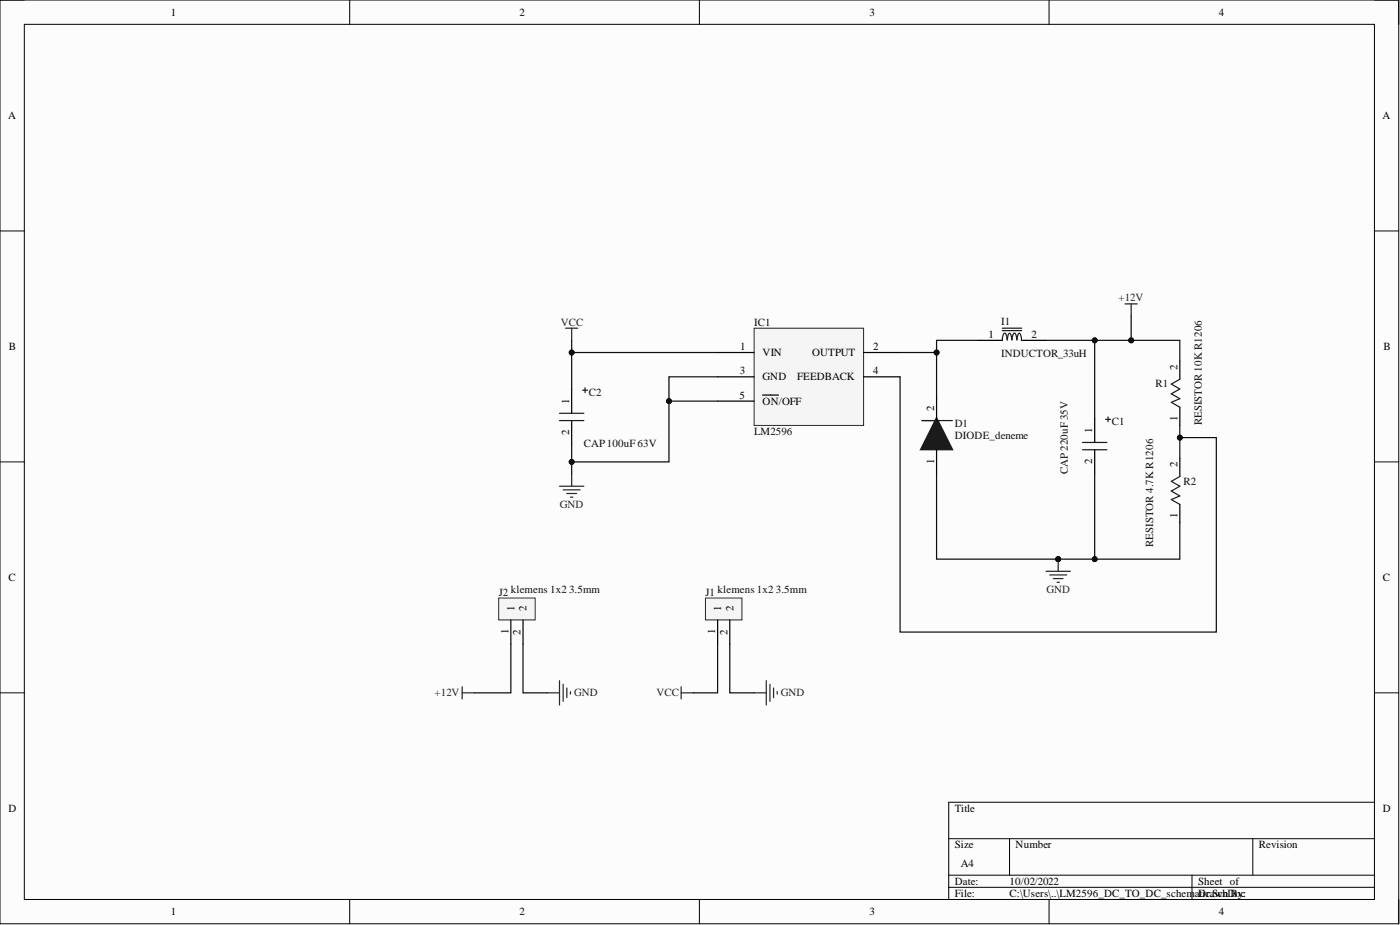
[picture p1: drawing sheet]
<svg xmlns="http://www.w3.org/2000/svg" width="292mm" height="193mm" viewBox="0 0 292 193" stroke-linecap="round" stroke-linejoin="round" font-family="sans-serif">
<path d="M0 0h291.8v192.7h-291.8z" fill-rule="evenodd" fill="#fcfcfc"/>
<path d="M0 0h291.8v192.7h-291.8z" fill="none" stroke="#000" stroke-width=".21"/>
<path d="M5.1 5.1h281.7v182.5h-281.7z" fill-rule="evenodd" fill="#fcfcfc"/>
<g fill="none" stroke="#000" stroke-width=".21">
<path d="M0 0h5.1M5.1 5.1h281.7v182.5h-281.7zM73 0v5.1M145.9 0v5.1M218.9 0v5.1M286.8 0h5v5.1M0 48.2h5.1M286.8 48.2h5M0 96.4h5.1M286.8 96.4h5M0 144.5h5.1M286.8 144.5h5"/>
<path d="M197.9 175h88.9M210.6 175v7.6M261.4 175v7.6M286.8 167.4h-88.9v20.2M73 187.6v5.1M145.9 187.6v5.1M197.9 182.6h88.9M197.9 185.1h88.9M218.9 187.6v5.1M248.7 182.6v5M291.8 187.6v5.1"/>
</g>
<path d="M116.7 86.2h5.1M116.7 87.7h5.1M121.6 81.4h1M122.1 80.9v1" fill="none" stroke="#1c1c1c" stroke-width=".25"/>
<path d="M119.3 81.1v5.1M119.3 87.7v5.1" fill="none" stroke="#000" stroke-width=".25"/>
<path d="M118 68.5h2.5M119.3 68.5v2.5M119.3 98.9v2.5M116.7 101.4h5.1M117.5 102.2h3.6M118.3 103h2M119 103.7h.5" fill="none" stroke="#262626" stroke-width=".25"/>
<path d="M195.4 88.2l2.5 5.1h-5z" fill-rule="evenodd" fill="#1c1c1c"/>
<path d="M195.4 88.2l2.5 5.1h-5z" fill="none" stroke="#1c1c1c" stroke-width="1.3"/>
<path d="M246.2 79.1l-1.8 1 1.8 1-1.8 1.1 1.8 1-1.8 .7 1.8 1.1M192.4 87.7h6.3M225.9 92.3h5M225.9 93.8h5M230.7 87.5h1M231.2 87v1M246.2 99.4l-1.8 1 1.8 1-1.8 1 1.8 1.1-1.8 .7 1.8 1" fill="none" stroke="#1c1c1c" stroke-width=".25"/>
<path d="M246.2 75.3v3.8M195.4 82.7v5M195.4 93.8v5.1M228.4 87.2v5.1M228.4 93.8v5.1M246.2 85v3.8M246.2 95.6v3.8M246.2 105.2v3.8" fill="none" stroke="#000" stroke-width=".25"/>
<path d="M218.2 119.2h5.1M219 119.9h3.6M220.8 116.6v2.6M219.8 120.7h2M220.5 121.5h.5" fill="none" stroke="#262626" stroke-width=".25"/>
<circle cx="220.8" cy="116.6" r=".51" fill="#0e0e0e"/>
<circle cx="220.8" cy="116.6" r=".51" fill="none" stroke="#0e0e0e" stroke-width=".21"/>
<path d="M147.2 124.8h7.6v4.5h-7.6z" fill-rule="evenodd" fill="#f5f5f5"/>
<path d="M147.2 124.8h7.6v4.5h-7.6z" fill="none" stroke="#262626" stroke-width=".21"/>
<path d="M149.7 129.3v5.1M152.3 129.3v5.1" fill="none" stroke="#000" stroke-width=".25"/>
<path d="M142.1 143.3v2.5M142.1 144.5h2.6M157.3 144.5h2.6M159.9 142v5.1M160.6 142.8v3.5M161.4 143.5v2.1M162.2 144.3v.5" fill="none" stroke="#262626" stroke-width=".25"/>
<path d="M157.3 68.5h22.9v20.3h-22.9z" fill-rule="evenodd" fill="#f5f5f5"/>
<path d="M157.3 68.5h22.9v20.3h-22.9z" fill="none" stroke="#262626" stroke-width=".21"/>
<path d="M149.7 73.5h7.6M149.7 78.6h7.6M180.2 73.5h7.6M180.2 78.6h7.6M204 71h5.1M213.2 71h5M149.7 83.7h7.6M159.1 82.4h3.3" fill="none" stroke="#000" stroke-width=".25"/>
<path d="M209.1 69h4.1M209.1 68.5h4.1M210.1 70.9v-.5a.91 .91 0 0 0-.5-.9l-.4 .7-.1 .8M210.2 70.9a1.62 1.62 0 0 1 .4-1.4 1.35 1.35 0 0 1 .5 1.4M211.2 70.9a1.62 1.62 0 0 1 .4-1.4 .86 .86 0 0 1 .5 .9v.5M212.2 70.9a1.49 1.49 0 0 1 .5-1.4 1.56 1.56 0 0 1 .4 1.5" fill="none" stroke="#1c1c1c" stroke-width=".25"/>
<path d="M104 124.8h7.7v4.5h-7.7z" fill-rule="evenodd" fill="#f5f5f5"/>
<path d="M104 124.8h7.7v4.5h-7.7z" fill="none" stroke="#262626" stroke-width=".21"/>
<path d="M106.6 129.3v5.1M109.1 129.3v5.1" fill="none" stroke="#000" stroke-width=".25"/>
<path d="M234.7 63.4h2.6M236 63.4v2.5M96.4 144.5h2.6M96.4 143.3v2.5M114.2 144.5h2.5M116.7 142v5.1M117.5 142.8v3.5M118.3 143.5v2.1M119 144.3v.5" fill="none" stroke="#262626" stroke-width=".25"/>
<path d="M149.7 73.5h-30.4v7.6" fill="none" stroke="#0e0e0e" stroke-width=".25"/>
<circle cx="119.3" cy="73.5" r=".51" fill="#0e0e0e"/>
<circle cx="119.3" cy="73.5" r=".51" fill="none" stroke="#0e0e0e" stroke-width=".21"/>
<path d="M119.3 71v2.5" fill="none" stroke="#0e0e0e" stroke-width=".25"/>
<circle cx="119.3" cy="73.5" r=".51" fill="#0e0e0e"/>
<circle cx="119.3" cy="73.5" r=".51" fill="none" stroke="#0e0e0e" stroke-width=".21"/>
<path d="M119.3 92.8v6.1" fill="none" stroke="#0e0e0e" stroke-width=".25"/>
<circle cx="119.3" cy="96.4" r=".51" fill="#0e0e0e"/>
<circle cx="119.3" cy="96.4" r=".51" fill="none" stroke="#0e0e0e" stroke-width=".21"/>
<path d="M149.7 78.6h-10.1v17.8h-20.3" fill="none" stroke="#0e0e0e" stroke-width=".25"/>
<circle cx="139.6" cy="83.7" r=".51" fill="#0e0e0e"/>
<circle cx="139.6" cy="83.7" r=".51" fill="none" stroke="#0e0e0e" stroke-width=".21"/>
<circle cx="119.3" cy="96.4" r=".51" fill="#0e0e0e"/>
<circle cx="119.3" cy="96.4" r=".51" fill="none" stroke="#0e0e0e" stroke-width=".21"/>
<path d="M195.4 98.9v17.7h25.4" fill="none" stroke="#0e0e0e" stroke-width=".25"/>
<circle cx="220.8" cy="116.6" r=".51" fill="#0e0e0e"/>
<circle cx="220.8" cy="116.6" r=".51" fill="none" stroke="#0e0e0e" stroke-width=".21"/>
<path d="M139.6 83.7h10.1" fill="none" stroke="#0e0e0e" stroke-width=".25"/>
<circle cx="139.6" cy="83.7" r=".51" fill="#0e0e0e"/>
<circle cx="139.6" cy="83.7" r=".51" fill="none" stroke="#0e0e0e" stroke-width=".21"/>
<path d="M187.8 73.5h7.6v9.2M149.7 134.4v10.1h-5M152.3 134.4v10.1h5" fill="none" stroke="#0e0e0e" stroke-width=".25"/>
<circle cx="195.4" cy="73.5" r=".51" fill="#0e0e0e"/>
<circle cx="195.4" cy="73.5" r=".51" fill="none" stroke="#0e0e0e" stroke-width=".21"/>
<path d="M204 71h-8.6v2.5" fill="none" stroke="#0e0e0e" stroke-width=".25"/>
<circle cx="195.4" cy="73.5" r=".51" fill="#0e0e0e"/>
<circle cx="195.4" cy="73.5" r=".51" fill="none" stroke="#0e0e0e" stroke-width=".21"/>
<path d="M228.4 98.9v17.7" fill="none" stroke="#0e0e0e" stroke-width=".25"/>
<circle cx="228.4" cy="116.6" r=".51" fill="#0e0e0e"/>
<circle cx="228.4" cy="116.6" r=".51" fill="none" stroke="#0e0e0e" stroke-width=".21"/>
<path d="M246.2 109v7.6h-25.4" fill="none" stroke="#0e0e0e" stroke-width=".25"/>
<circle cx="220.8" cy="116.6" r=".51" fill="#0e0e0e"/>
<circle cx="220.8" cy="116.6" r=".51" fill="none" stroke="#0e0e0e" stroke-width=".21"/>
<circle cx="228.4" cy="116.6" r=".51" fill="#0e0e0e"/>
<circle cx="228.4" cy="116.6" r=".51" fill="none" stroke="#0e0e0e" stroke-width=".21"/>
<path d="M187.8 78.6v53.3h66v-40.6h-7.6" fill="none" stroke="#0e0e0e" stroke-width=".25"/>
<circle cx="246.2" cy="91.3" r=".51" fill="#0e0e0e"/>
<circle cx="246.2" cy="91.3" r=".51" fill="none" stroke="#0e0e0e" stroke-width=".21"/>
<path d="M218.2 71h28v4.3M106.6 134.4v10.1h-7.6M109.1 134.4v10.1h5.1" fill="none" stroke="#0e0e0e" stroke-width=".25"/>
<circle cx="228.4" cy="71" r=".51" fill="#0e0e0e"/>
<circle cx="228.4" cy="71" r=".51" fill="none" stroke="#0e0e0e" stroke-width=".21"/>
<circle cx="236" cy="71" r=".51" fill="#0e0e0e"/>
<circle cx="236" cy="71" r=".51" fill="none" stroke="#0e0e0e" stroke-width=".21"/>
<path d="M228.4 71v16.2" fill="none" stroke="#0e0e0e" stroke-width=".25"/>
<circle cx="228.4" cy="71" r=".51" fill="#0e0e0e"/>
<circle cx="228.4" cy="71" r=".51" fill="none" stroke="#0e0e0e" stroke-width=".21"/>
<path d="M236 65.9v5.1" fill="none" stroke="#0e0e0e" stroke-width=".25"/>
<circle cx="236" cy="71" r=".51" fill="#0e0e0e"/>
<circle cx="236" cy="71" r=".51" fill="none" stroke="#0e0e0e" stroke-width=".21"/>
<path d="M246.2 88.8v6.8" fill="none" stroke="#0e0e0e" stroke-width=".25"/>
<circle cx="246.2" cy="91.3" r=".51" fill="#0e0e0e"/>
<circle cx="246.2" cy="91.3" r=".51" fill="none" stroke="#0e0e0e" stroke-width=".21"/>
<g font-size="2.3">
<text x="35.6" y="3.3">1</text>
<text x="108.4" y="3.3">2</text>
<text x="181.4" y="3.3">3</text>
<text x="254.3" y="3.3">4</text>
<text x="1.7" y="24.9">A</text>
<text x="288.5" y="24.9">A</text>
<text x="206.2" y="70.5">1</text>
<text x="215.2" y="70.5">2</text>
<text x="1.9" y="73">B</text>
<text x="154.5" y="73">1</text>
<text x="159.1" y="74.3">VIN</text>
<text x="169.4" y="74.3">OUTPUT</text>
<text x="182.2" y="73">2</text>
<text x="245.7" y="77.1" transform="rotate(-90 245.7 77.1)">2</text>
<text x="288.6" y="73">B</text>
<text x="154.3" y="83.2">5</text>
<text x="154.4" y="78.1">3</text>
<text x="159.1" y="79.4">GND</text>
<text x="166.3" y="79.4">FEEDBACK</text>
<text x="182.2" y="78.1">4</text>
<text x="118.8" y="84.2" transform="rotate(-90 118.8 84.2)">1</text>
<text x="159.1" y="84.4">ON/OFF</text>
<text x="194.9" y="85.7" transform="rotate(-90 194.9 85.7)">2</text>
<text x="245.7" y="87.8" transform="rotate(-90 245.7 87.8)">1</text>
<text x="118.8" y="90.8" transform="rotate(-90 118.8 90.8)">2</text>
<text x="227.9" y="90.3" transform="rotate(-90 227.9 90.3)">1</text>
<text x="194.9" y="96.7" transform="rotate(-90 194.9 96.7)">1</text>
<text x="227.9" y="96.9" transform="rotate(-90 227.9 96.9)">2</text>
<text x="245.7" y="97.4" transform="rotate(-90 245.7 97.4)">2</text>
<text x="245.7" y="108.1" transform="rotate(-90 245.7 108.1)">1</text>
<text x="1.8" y="121.2">C</text>
<text x="288.5" y="121.2">C</text>
<text x="107.3" y="127.5" transform="rotate(-90 107.3 127.5)">1</text>
<text x="109.9" y="127.5" transform="rotate(-90 109.9 127.5)">2</text>
<text x="150.5" y="127.5" transform="rotate(-90 150.5 127.5)">1</text>
<text x="153" y="127.5" transform="rotate(-90 153 127.5)">2</text>
<text x="106.1" y="132.2" transform="rotate(-90 106.1 132.2)">1</text>
<text x="108.6" y="132.4" transform="rotate(-90 108.6 132.4)">2</text>
<text x="149.2" y="132.2" transform="rotate(-90 149.2 132.2)">1</text>
<text x="151.8" y="132.4" transform="rotate(-90 151.8 132.4)">2</text>
<text x="1.8" y="169.4">D</text>
<text x="199.2" y="169.4">Title</text>
<text x="288.5" y="169.4">D</text>
<text x="199.2" y="177">Size</text>
<text x="211.9" y="177">Number</text>
<text x="262.7" y="177">Revision</text>
<text x="199.2" y="184.6">Date:</text>
<text x="200.5" y="180.8">A4</text>
<text x="210.6" y="184.6">10/02/2022</text>
<text x="250" y="184.6">Sheet of</text>
<text x="35.6" y="190.9">1</text>
<text x="108.4" y="190.9">2</text>
<text x="181.4" y="190.9">3</text>
<text x="199.2" y="187.1">File:</text>
<text x="210.6" y="187.1">C:\Users\..\LM2596_DC_TO_DC_schematDicrawhDoc</text>
<text x="252.4" y="187.1">.Scn By:</text>
<text x="254.3" y="190.9">4</text>
</g>
<g font-size="2.3" fill="#262626">
<text x="233.4" y="62.9">+12V</text>
<text x="117" y="68">VCC</text>
<text x="116.8" y="106">GND</text>
<text x="218.3" y="123.7">GND</text>
<text x="90.7" y="145.3">+12V</text>
<text x="119.8" y="145.3">GND</text>
<text x="137" y="145.3">VCC</text>
<text x="162.9" y="145.3">GND</text>
</g>
<g font-size="2.3" fill="#0e0e0e">
<text x="157.3" y="68">IC1</text>
<text x="208.9" y="67.7">I1</text>
<text x="208.9" y="74.6">INDUCTOR_33uH</text>
<text x="122.8" y="82.7">C2</text>
<text x="241.1" y="80.6">R1</text>
<text x="199.2" y="89">D1</text>
<text x="232" y="88.8">C1</text>
<text x="250.7" y="88.8" transform="rotate(-90 250.7 88.8)">RESISTOR 10K R1206</text>
<text x="121.8" y="93.3">CAP100uF 63V</text>
<text x="157.3" y="90.8">LM2596</text>
<text x="199.2" y="91.5">DIODE_deneme</text>
<text x="222.8" y="98.9" transform="rotate(-90 222.8 98.9)">CAP220uF 35V</text>
<text x="246.9" y="101.2">R2</text>
<text x="240.6" y="114.1" transform="rotate(-90 240.6 114.1)">RESISTOR 4.7K R1206</text>
<text x="104" y="124.3">J2 klemens 1x2</text>
<text x="118.7" y="123.7">3.5mm</text>
<text x="147.2" y="124.3">J1 klemens 1x2</text>
<text x="161.9" y="123.7">3.5mm</text>
</g>
</svg>
